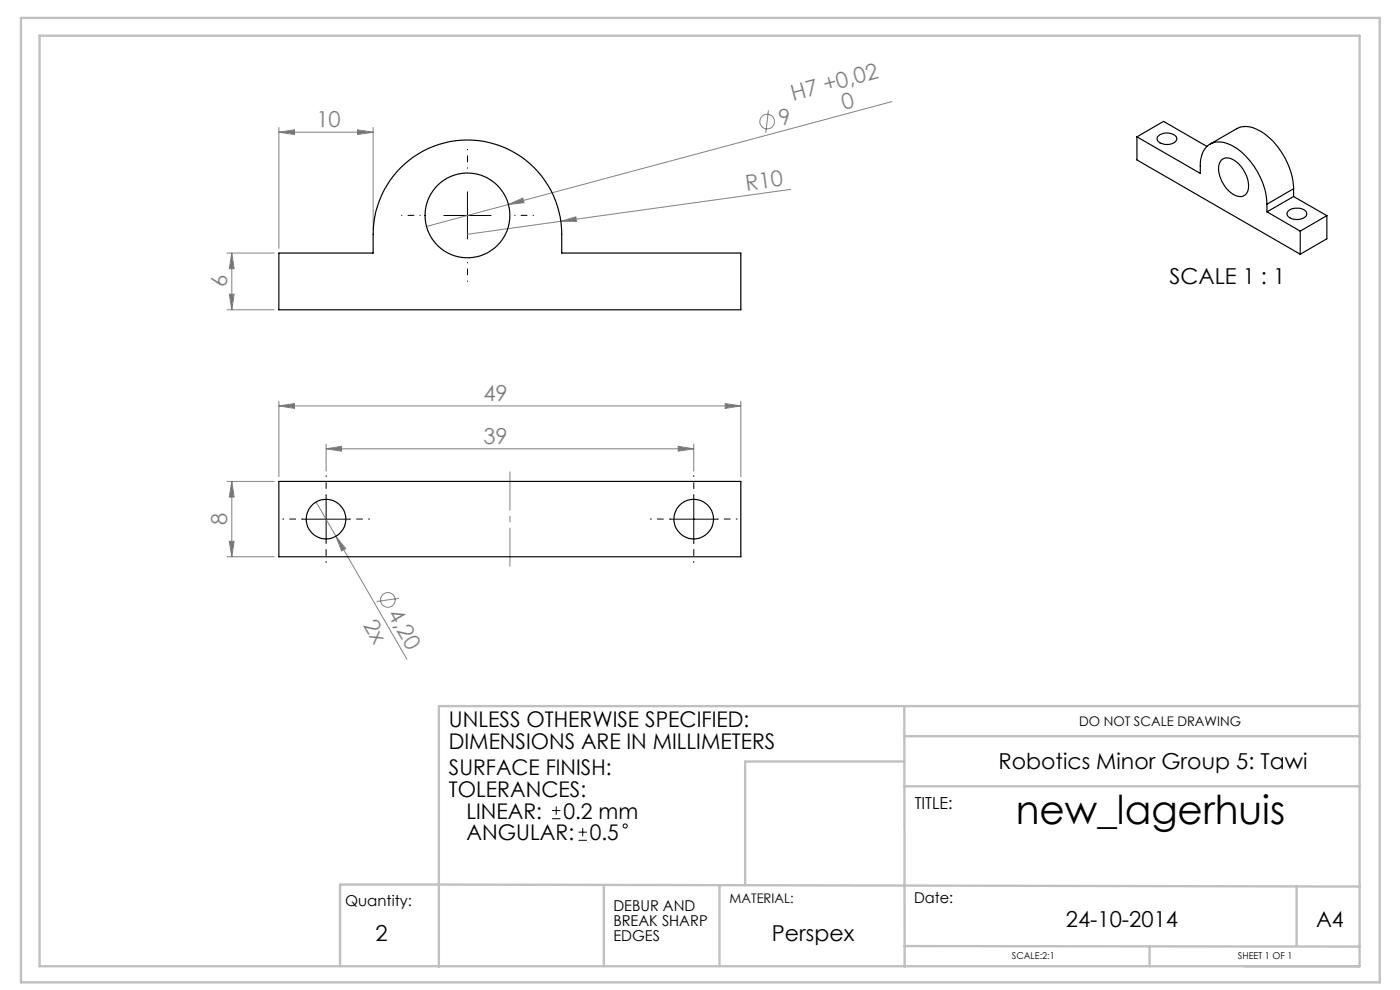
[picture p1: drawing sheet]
<svg xmlns="http://www.w3.org/2000/svg" width="297mm" height="210mm" viewBox="0 0 297 210" stroke-linecap="round" stroke-linejoin="round" font-family="sans-serif">
<g fill="none" stroke="#808080" stroke-width=".21">
<path d="M59.2 28l3.3-.5v1zM59.2 27v25.7M59.2 28h20M75.8 27.5l3.4 .5-3.4 .5zM79.2 27v21.7M163 23.4l-.5 4.8M189.2 21.5l-98.7 26.5M48.2 53.7h10M49.2 53.7l.5 3.3h-1.1zM49.2 53.7v12M107.8 43.4l3.1-1.4 .3 1zM119 46.9l3.2-.9 .1 1z"/>
<path d="M119 46.9l-19.8 2.8M167.7 40.2l-48.7 6.7M48.2 65.7h10M48.6 62.4h1.1l-.5 3.3zM59.2 86.1l3.3-.5v1zM59.2 85.1v16M59.2 86.1h98M69.2 95.2l3.3-.5v1zM69.2 94.2v5.7M69.2 95.2h78M143.9 94.7l3.3 .5-3.3 .5zM147.2 94.2v5.7"/>
<path d="M153.8 85.6l3.4 .5-3.4 .5zM157.2 85.1v16M48.2 118.1h10M48.2 102.1h10M48.6 114.8h1.1l-.5 3.3zM49.2 102.1l.5 3.3h-1.1zM49.2 102.1v16M67.1 106.5l19.2 33.3M71.3 113.8l2 2.6-.8 .5zM84.7 126.9l-4.8 .7"/>
<circle cx="162.7" cy="25.8" r="1.56"/>
<circle cx="82.3" cy="127.3" r="1.56"/>
</g>
<g fill="none" stroke="#000" stroke-width=".21">
<path d="M94.2 45.7h10M99.2 40.7v10M64.2 110.1h10M69.2 105.1v10M142.2 110.1h10M147.2 105.1v10M117.1 173.7h1.8M117.1 171.9h1.8M118 171.1v1.7M122.7 178.3h1.8M122.7 176.5h1.8M123.6 175.6v1.8"/>
<circle cx="132.6" cy="175.2" r=".44"/>
</g>
<path d="M99.2 35.7v-4M89.2 45.7h-4M99.2 55.7v4M109.2 45.7h4" fill="none" stroke="#000" stroke-width=".21" stroke-dasharray="15.2 1.3 1.3 1.3" stroke-dashoffset="15.1"/>
<path d="M64.2 110.1h-4.2M69.2 105.1v-4.2M69.2 115.1v4.2M74.2 110.1h4.2M142.2 110.1h-4.2M147.2 105.1v-4.2M147.2 115.1v4.2M152.2 110.1h4.2" fill="none" stroke="#000" stroke-width=".21" stroke-dasharray="15.2 1.3 1.3 1.3" stroke-dashoffset="15"/>
<path d="M108.2 120.1v-20" fill="none" stroke="#808080" stroke-width=".21" stroke-dasharray="15.2 1.3 1.3 1.3" stroke-dashoffset="7.1"/>
<g fill="none" stroke="#c0c0c0" stroke-width=".5">
<path d="M4.4 3.8h288.3v204.6h-288.3zM8.4 7.6h280v197.4h-280zM191.8 149.8l.1 55.3M191.8 156.2h96.6M288.4 149.8h-195.3v55.3M191.8 166.8h96.6M191.8 161.5h-33.7v26.3M128.1 187.7v17.3M152.6 187.7v17.3M275.1 188v12.7M288.4 188.1l-216.3-.5v17.4M191.9 200.7l96.5 .1"/>
<path d="M243.9 200.7v4.3"/>
</g>
<g fill="#808080">
<path d="M119 46.9l3.2-.9 .1 1z"/>
<path d="M107.8 43.4l3.1-1.4 .3 1z"/>
<path d="M71.3 113.8l2 2.6-.8 .5z"/>
<path d="M153.8 85.6l3.4 .5-3.4 .5zM59.2 86.1l3.3-.5v1z"/>
<path d="M59.2 28l3.3-.5v1zM75.8 27.5l3.4 .5-3.4 .5zM69.2 95.2l3.3-.5v1zM143.9 94.7l3.3 .5-3.3 .5z"/>
<path d="M48.6 62.4h1.1l-.5 3.3zM49.2 53.7l.5 3.3h-1.1zM48.6 114.8h1.1l-.5 3.3zM49.2 102.1l.5 3.3h-1.1z"/>
</g>
<g fill="none" stroke="#000" stroke-width=".25">
<path d="M241.2 29l13.4 7.8v-1.6a4.6 4.6 0 0 1 2.8-4.9 7 7 0 0 1 6.4 2.4 16 16 0 0 1 5 10.6M241.2 29v4.9l34.6 20M241.2 29l5.6-3.3 9.2 5.4M245.6 29a2.74 2.74 0 0 1 4 .2 1.53 1.53 0 0 1-1.7 1.4 2.03 2.03 0 0 1-2.4-1.2zM256.7 30.6l5.7-3.3a5.2 5.2 0 0 1 5.4 .8 15.8 15.8 0 0 1 6.6 11.9M259.1 34a2.25 2.25 0 0 1 3 .2 6.3 6.3 0 0 1 2.6 6.4 1.93 1.93 0 0 1-3.2 .6 6.7 6.7 0 0 1-2.9-6.4zM59.2 53.7h20a25.4 25.4 0 0 1 1.3-11.1 20 20 0 0 1 22.3-12.6 20 20 0 0 1 16.4 19.7v4h38v12h-98zM268.8 44.9l7 4.1M268.8 43.3v1.6M273.3 44.7a3 3 0 0 1 3.8 .3 1.05 1.05 0 0 1-.9 1.4l-.2 .1a2.36 2.36 0 0 1-2.9-1v-.3zM274.4 40l-5.6 3.3M274.4 41.7l-5.6 3.2"/>
<path d="M274.4 41.7l7.1 4M274.4 40v1.7M275.8 49v4.9M281.5 45.7l-5.7 3.3M281.5 45.7v5l-5.7 3.2M59.2 102.1h98v16h-98z"/>
<circle cx="99.2" cy="45.7" r="9"/>
<circle cx="69.2" cy="110.1" r="4.2"/>
<circle cx="147.2" cy="110.1" r="4.2"/>
</g>
<text font-size="8.5" x="215.5" y="174.8">new_lagerhuis</text>
<g font-size="4.7" fill="#808080">
<text x="168.3" y="21.4" transform="rotate(-15 168.3 21.4)">H7 +0,02</text>
<text x="179" y="23.3" transform="rotate(-15 179 23.3)">0</text>
<text x="67.1" y="27">10</text>
<text x="165.7" y="26.8" transform="rotate(-15 165.7 26.8)">9</text>
<text x="158.4" y="40.4" transform="rotate(-8 158.4 40.4)">R10</text>
<text x="48.2" y="61" transform="rotate(-90 48.2 61)">6</text>
<text x="102.5" y="85.1">49</text>
<text x="102.6" y="94.2">39</text>
<text x="48.2" y="111.4" transform="rotate(-90 48.2 111.4)">8</text>
<text x="82.1" y="130.3" transform="rotate(60 82.1 130.3)">4,20</text>
<text x="77" y="132.7" transform="rotate(60 77 132.7)">2x</text>
</g>
<g font-size="4.7">
<text x="248.1" y="60.2">SCALE 1 : 1</text>
<text x="211.8" y="163.1">Robotics Minor Group 5: Tawi</text>
<text x="226.1" y="196.6">24-10-2014</text>
<text x="79.6" y="199.6">2</text>
<text x="163.8" y="199.6">Perspex</text>
</g>
<g font-size="4.6">
<text x="95.2" y="154.3">UNLESS OTHERWISE SPECIFIED:</text>
<text x="95.2" y="158.9">DIMENSIONS ARE IN MILLIMETERS</text>
<text x="95.2" y="164.5">SURFACE FINISH:</text>
<text x="95.2" y="169.1">TOLERANCES:</text>
<text x="98.9" y="173.7">LINEAR:</text>
<text x="119.5" y="173.7">0.2 mm</text>
<text x="99" y="178.2">ANGULAR:</text>
<text x="125.1" y="178.2">0.5</text>
<text x="279.2" y="196.6">A4</text>
</g>
<text font-size="3.5" x="194" y="171.7">TITLE:</text>
<g font-size="3.2">
<text x="193.9" y="191.5">Date:</text>
<text x="73.2" y="192.2">Quantity:</text>
<text x="130.1" y="193.2">DEBUR AND</text>
<text x="130.1" y="196.4">BREAK SHARP</text>
<text x="130.1" y="199.6">EDGES</text>
</g>
<g font-size="2.8">
<text x="228.9" y="153.9">DO NOT SCALE DRAWING</text>
<text x="154.8" y="191.5">MATERIAL:</text>
</g>
<g font-size="2">
<text x="214.7" y="203.5">SCALE:2:1</text>
<text x="262.6" y="203.5">SHEET 1 OF 1</text>
</g>
</svg>
